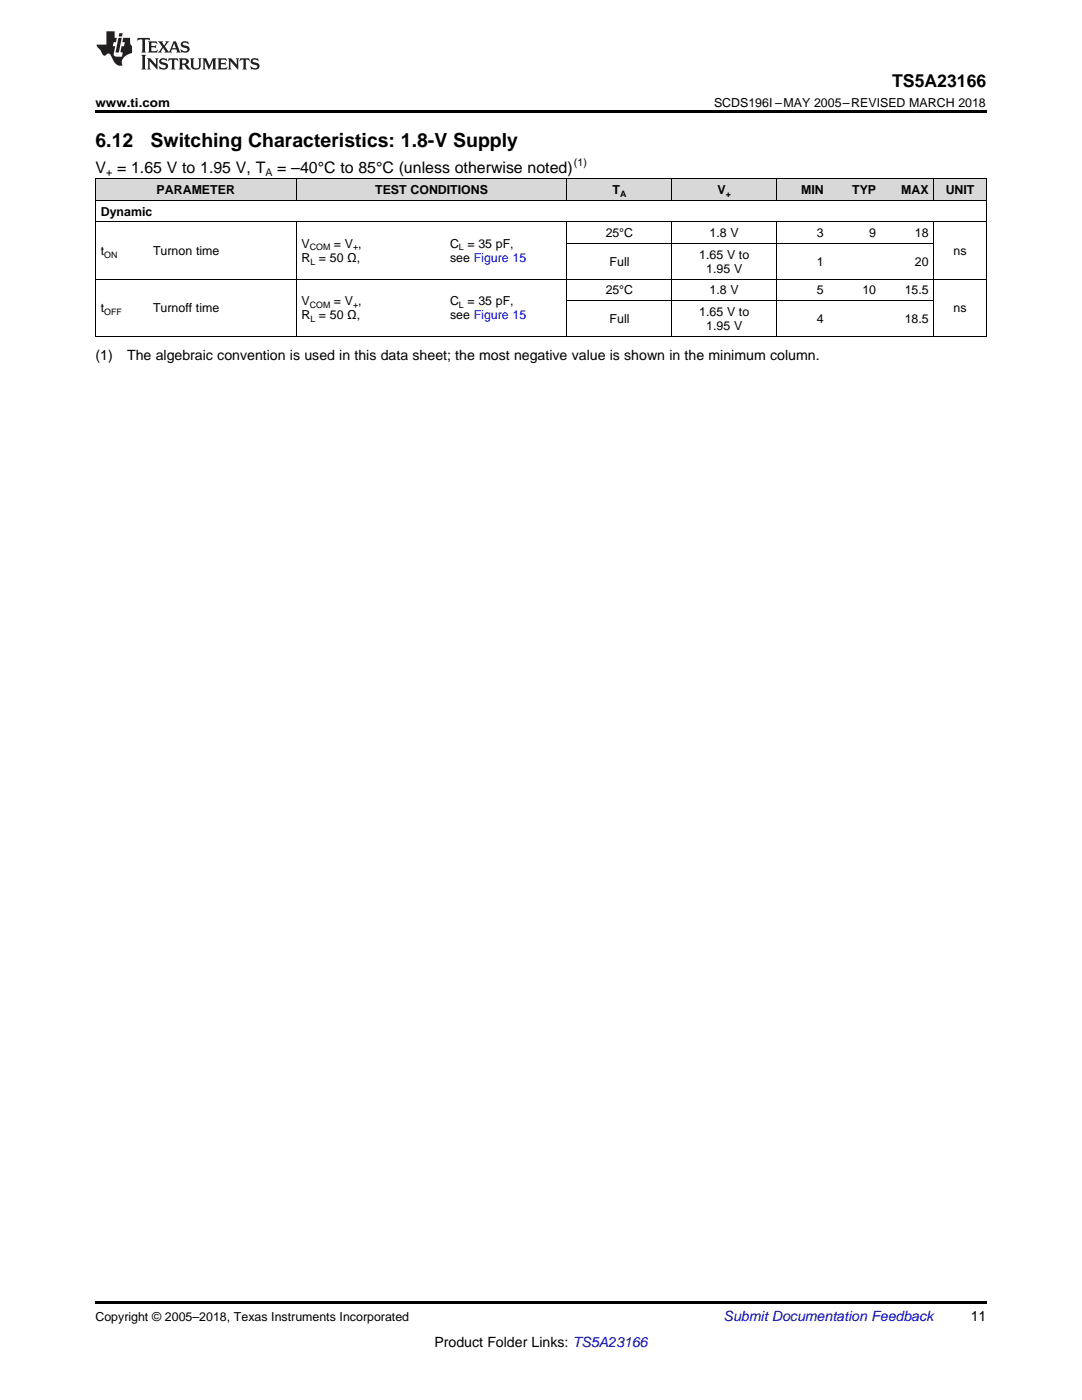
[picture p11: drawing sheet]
<svg xmlns="http://www.w3.org/2000/svg" width="216mm" height="279mm" viewBox="0 0 216 279" stroke-linecap="round" stroke-linejoin="round" font-family="sans-serif">
<g fill="#d8d8d8">
<path d="M19 35.7h10.5v4.3h-10.5z"/>
<path d="M29.5 35.7h29.6v4.3h-29.6z"/>
<path d="M59.1 35.7h29.7v4.3h-29.7z"/>
<path d="M88.8 35.7h24.4v4.3h-24.4z"/>
<path d="M113.2 35.7h20.9v4.3h-20.9z"/>
<path d="M134.1 35.7h20.9v4.3h-20.9z"/>
<path d="M155 35.7h10.5v4.3h-10.5z"/>
<path d="M165.5 35.7h10.4v4.3h-10.4z"/>
<path d="M175.9 35.7h10.5v4.3h-10.5z"/>
<path d="M186.4 35.7h10.4v4.3h-10.4z"/>
</g>
<path d="M19 22h177.8v.5h-177.8zM19 259.7h177.8v.5h-177.8z" fill="#000"/>
<g fill="none" stroke="#000" stroke-width=".2">
<path d="M19 40h177.8M19 35.6h177.8M19.1 35.7v31.5M59.1 35.7v4.3M113.1 35.7v4.3M134 35.7v4.3M155 35.7v4.3M186.3 35.7v4.3M196.8 35.7v31.5M19 55.7h177.8M19 44.3h177.8M59.1 44.3v22.9"/>
<path d="M113.1 44.3v22.9M113.2 60h73.2M113.2 48.6h73.2M134 44.3v22.9M155 44.3v22.9M186.3 44.3v22.9M19 67.1h177.8"/>
</g>
<g fill="#231f20">
<path d="M27.5 7.6l-.1 .5 .4-.2h.6v.1v2.1l-.2 .4h1l-.3-.4v-2.1l.1-.1h.5l.5 .2-.2-.5zM29.5 8.3l.2 .3v1.5l-.2 .4h1.8l.2-.6a1.04 1.04 0 0 1-1.3 .2v-.7h.6l.3 .2v-.6l-.3 .2h-.6v-.6l.8-.1 .4 .3-.2-.5zM31.5 8.3l.9 1.1-.9 1.1h.8l-.2-.2 .5-.7 .4 .7-.2 .2h1.5l-.1-.2 .1-.4h.9l.1 .4-.2 .2h1l-.3-.3-.7-1.9h-.5l-.9 2-.8-1 .9-1h-.8l.1 .3-.3 .5-.4-.6 .2-.2zM34.7 8.6l.4 1h-.7zM36.3 8.4a.63 .63 0 0 0-.2 .7 .63 .63 0 0 0 .6 .4l.6 .2 .1 .2a.75 .75 0 0 1-.7 .4 .75 .75 0 0 1-.6-.5l.1 .7 .1-.1a1.11 1.11 0 0 0 1.5-.6 1.13 1.13 0 0 0-1.2-.8l-.1-.4a1.04 1.04 0 0 1 1.2 .2l-.2-.5-.1 .1-.5-.2zM28.2 10.9l.2 .4v2.2l-.2 .4h1l-.3-.4v-2.2l.3-.4zM29.3 11.6l.3 .4v1.5l-.3 .4h.8l-.2-.4v-1.3l1.5 1.7v-1.9l.2-.4h-.7l.2 .4v.9l-1.1-1.3zM32 11.8a.62 .62 0 0 0-.2 .7 .62 .62 0 0 0 .6 .4l.6 .1 .1 .3a.76 .76 0 0 1-.7 .3 .76 .76 0 0 1-.6-.4l.1 .7 .1-.1a1.11 1.11 0 0 0 1.5-.6 1.13 1.13 0 0 0-1.2-.8l-.1-.4a1.04 1.04 0 0 1 1.2 .2l-.2-.6-.1 .1-.5-.1zM33.7 11.6l-.2 .6a.61 .61 0 0 1 .8-.3v1.6l-.2 .4h.9l-.2-.4v-1.6a.63 .63 0 0 1 .8 .3l-.2-.6zM35.6 11.6l.3 .4v1.5l-.3 .4h1l-.2-.2v-.8l.5 .2a.76 .76 0 0 0 1.2 .7l-1-1a.58 .58 0 0 0 .6-.5 .58 .58 0 0 0-.5-.6zM36.4 11.9h.1a.45 .45 0 0 1 .5 .1 .45 .45 0 0 1 .1 .5l-.7 .2zM37.9 11.6l.2 .2a2.17 2.17 0 0 0 .3 1.9 .99 .99 0 0 0 1.6-.6v-1.1l.2-.4h-.7l.2 .2a1.92 1.92 0 0 1-.2 1.8 .6 .6 0 0 1-.9-.5v-1.1l.2-.4zM40.4 11.6l.2 .4v1.5l-.2 .4h.7l-.2-.4v-1.4l.8 1.8 .8-1.8v1.4l-.2 .4h.9l-.2-.4v-1.5l.2-.4h-.8l-.6 1.5-.6-1.5zM43.4 11.6l.2 .4v1.5l-.2 .4h1.8l.2-.6a1.04 1.04 0 0 1-1.3 .1v-.6h.5l.4 .2v-.6l-.4 .2h-.5v-.7h.8l.3 .3-.1-.6zM45.5 11.6l.2 .4v1.5l-.2 .4h.7l-.2-.4v-1.3l1.5 1.7v-1.9l.2-.4h-.7l.2 .4v.9l-1.1-1.3zM47.9 11.6l-.1 .6a.61 .61 0 0 1 .8-.3v1.6l-.3 .4h1l-.3-.4 .1-1.6a.63 .63 0 0 1 .7 .3l-.1-.6zM50.2 11.8a.62 .62 0 0 0-.2 .7 .62 .62 0 0 0 .6 .4l.6 .1 .2 .3a.76 .76 0 0 1-.8 .3 .76 .76 0 0 1-.6-.4l.1 .7 .2-.1a1.11 1.11 0 0 0 1.5-.6 1.13 1.13 0 0 0-1.3-.8l-.1-.4a1.04 1.04 0 0 1 1.2 .2l-.1-.6-.2 .1-.5-.1z"/>
<path d="M21.2 6.3v2.6h-1.9l.1 .4 .7 .9a.91 .91 0 0 0 1 .8 .56 .56 0 0 1 .5-.3 .56 .56 0 0 1 .5 .3l.4 .8a1.53 1.53 0 0 0 1.9 1.2 1.54 1.54 0 0 1 1-2.1l.9-.3v-1.4a1.52 1.52 0 0 1-.3-1.6h-1.4l-.2 .8h.5l-.2 .8h-.4l-.2 1v.2l.4 .1-.2 .8a1.93 1.93 0 0 1-1.6-.3l.3-1.8h-.5l.2-.8h.4l.2-.8h-.4v-1.3zM23.6 7.6l-.6 2.9h.7l.6-2.9zM23.8 6.6l-.1 .7h.6l.2-.7z"/>
</g>
<g font-size="3.9">
<text x="19" y="29.3">6.12</text>
<text x="30.1" y="29.3">Switching Characteristics: 1.8-V Supply</text>
</g>
<text font-size="3.5" x="178" y="17.3">TS5A23166</text>
<g font-size="3.2">
<text x="19" y="34.4">V = 1.65 V to 1.95 V, T</text>
<text x="55.3" y="34.4">= –40°C to 85°C (unless otherwise noted)</text>
</g>
<g font-size="2.8">
<text x="19" y="71.8">(1)</text>
<text x="25.4" y="71.8">The algebraic convention is used in this data sheet; the most negative value is shown in the minimum column.</text>
<text x="193.7" y="263.6">11</text>
<text x="86.7" y="268.9">Product Folder Links: TS5A23166</text>
</g>
<text font-size="2.8" fill="#0000c8" x="144.4" y="263.6">Submit Documentation Feedback</text>
<g font-size="2.5">
<text x="19" y="21.4">www.ti.com</text>
<text x="142.5" y="21.4">SCDS196I –MAY 2005–REVISED MARCH 2018</text>
<text x="31.3" y="38.7">PARAMETER</text>
<text x="74.9" y="38.7">TEST CONDITIONS</text>
<text x="122.2" y="38.7">T</text>
<text x="143.2" y="38.7">V</text>
<text x="159.9" y="38.7">MIN</text>
<text x="170" y="38.7">TYP</text>
<text x="179.8" y="38.7">MAX</text>
<text x="188.7" y="38.7">UNIT</text>
<text x="20.1" y="43">Dynamic</text>
<text x="120.9" y="47.3">25°C</text>
<text x="141.6" y="47.3">1.8 V</text>
<text x="163" y="47.3">3</text>
<text x="173.5" y="47.3">9</text>
<text x="182.6" y="47.3">18</text>
<text x="20.1" y="50.9">t</text>
<text x="30.6" y="50.9">Turnon time</text>
<text x="60.2" y="49.5">V</text>
<text x="60.2" y="52.3">R = 50 Ω,</text>
<text x="66.6" y="49.5">= V ,</text>
<text x="89.8" y="49.5">C = 35 pF,</text>
<text x="89.8" y="52.3">see Figure 15</text>
<text x="121.6" y="53.1">Full</text>
<text x="139.5" y="51.6">1.65 V to</text>
<text x="163" y="53.1">1</text>
<text x="182.6" y="53.1">20</text>
<text x="190.3" y="50.9">ns</text>
<text x="120.9" y="58.8">25°C</text>
<text x="140.9" y="54.5">1.95 V</text>
<text x="141.6" y="58.8">1.8 V</text>
<text x="163" y="58.8">5</text>
<text x="172.1" y="58.8">10</text>
<text x="180.5" y="58.8">15.5</text>
<text x="20.1" y="62.3">t</text>
<text x="30.6" y="62.3">Turnoff time</text>
<text x="60.2" y="60.9">V</text>
<text x="60.2" y="63.7">R = 50 Ω,</text>
<text x="66.6" y="60.9">= V ,</text>
<text x="89.8" y="60.9">C = 35 pF,</text>
<text x="89.8" y="63.7">see Figure 15</text>
<text x="121.6" y="64.5">Full</text>
<text x="139.5" y="63.1">1.65 V to</text>
<text x="140.9" y="65.9">1.95 V</text>
<text x="163" y="64.5">4</text>
<text x="180.5" y="64.5">18.5</text>
<text x="190.3" y="62.3">ns</text>
<text x="19" y="263.6">Copyright © 2005–2018, Texas Instruments Incorporated</text>
</g>
<g font-size="2.1">
<text x="21.2" y="35.1">+</text>
<text x="53" y="35.1">A</text>
<text x="114.5" y="33.2">(1)</text>
</g>
<g font-size="1.8">
<text x="123.7" y="39.2">A</text>
<text x="144.8" y="39.2">+</text>
<text x="20.8" y="51.4">ON</text>
<text x="61.8" y="50">COM</text>
<text x="61.9" y="52.8">L</text>
<text x="70.4" y="50">+</text>
<text x="91.6" y="50">L</text>
<text x="20.8" y="62.8">OFF</text>
<text x="61.8" y="61.4">COM</text>
<text x="61.9" y="64.2">L</text>
<text x="70.4" y="61.4">+</text>
<text x="91.6" y="61.4">L</text>
</g>
</svg>
